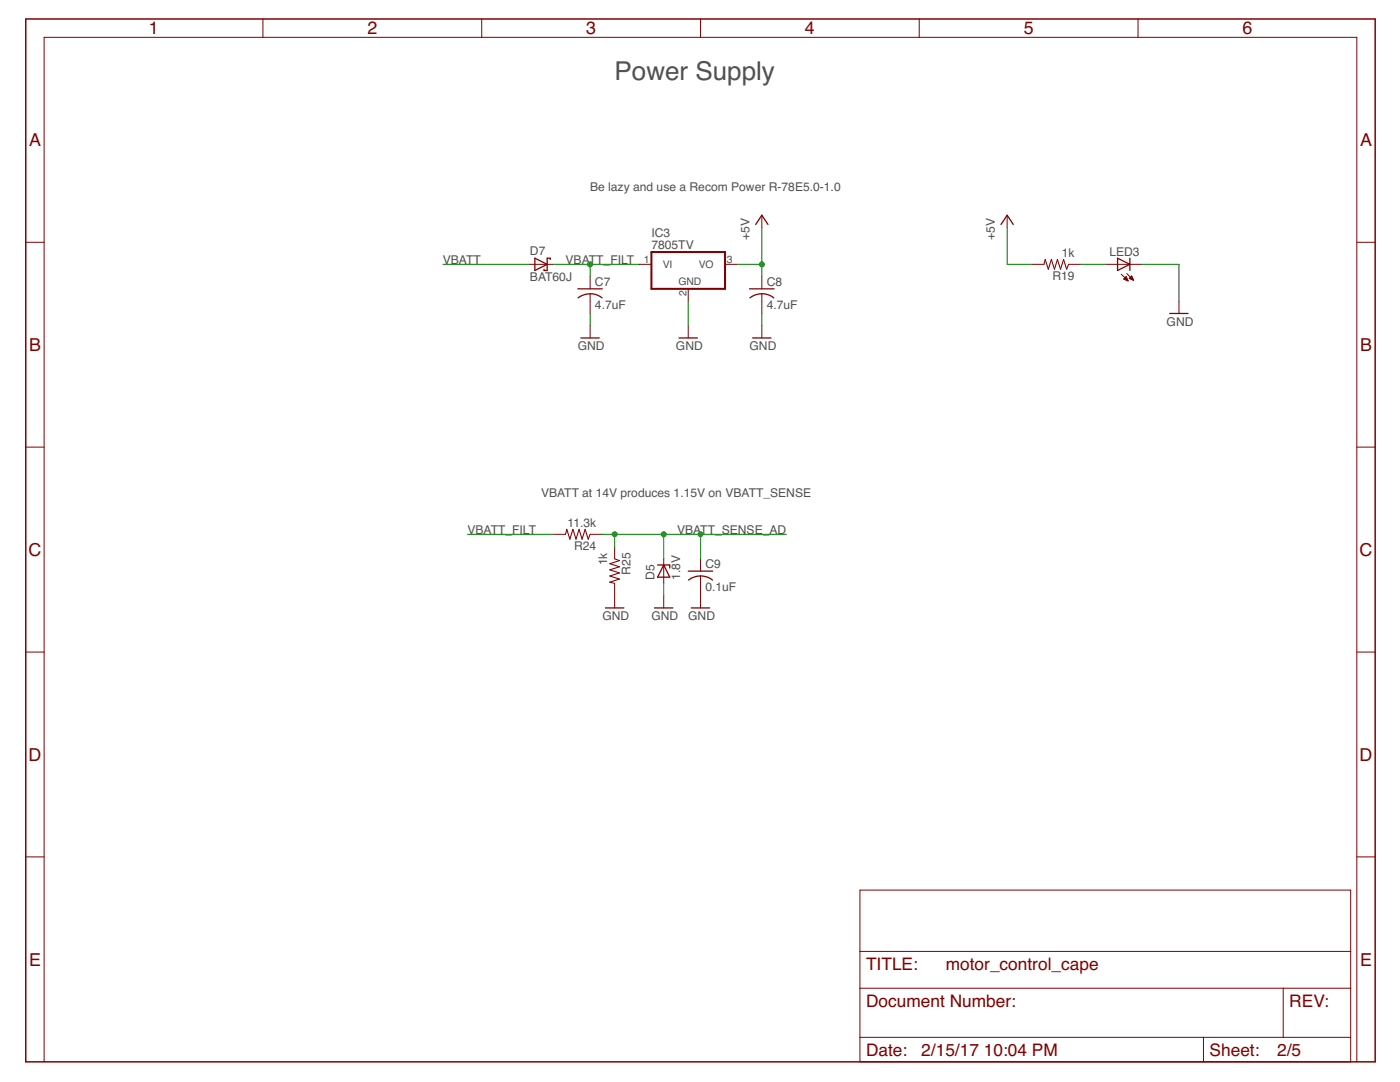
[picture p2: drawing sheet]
<svg xmlns="http://www.w3.org/2000/svg" width="279mm" height="216mm" viewBox="0 0 279 216" stroke-linecap="round" stroke-linejoin="round" font-family="sans-serif">
<path d="M5.1 3.8h269.3v208.1h-269.3z" fill="none" stroke="#800000" stroke-width=".3"/>
<g fill="none" stroke="#800000" stroke-width=".2">
<path d="M52.5 3.8v3.7M96.1 3.8v3.7M139.8 3.8v3.7M183.5 3.8v3.7M227.1 3.8v3.7M5.1 48.3h3.7M105.5 52.7h4.9M117.8 55.2v2.4M117.8 58.6v3.9M127.6 52.7h2.4M137.4 57.6v2.5M144.7 52.7h2.5"/>
<path d="M152 42.9v2.5M152 55.2v2.4M152 58.6v3.9M201 42.9v2.5M205.9 52.7h2.4M213.3 52.7h2.4M220.6 52.7h7.3M223.8 54.7l1.3 1.3M224.3 55.7l.4-.5 .4 .8zM224.3 55.6h.6M224.4 55.8h.6M224.4 55.5h.5"/>
<path d="M224.6 55.4h.2M224.7 55.9h.3M224.7 55.3h.1M224.9 54.6l1.3 1.3M224.9 56h.2M225.4 55.6l.4-.5 .4 .8zM225.4 55.5h.6M225.5 55.6h.6M225.5 55.4h.5M225.6 55.3h.3M225.8 55.2h.1M225.8 55.8h.3"/>
<path d="M226.1 55.9h.1M270.8 48.3h3.6M117.8 65v2.4M137.4 65v2.4M152 65v2.4M235.3 60.1v2.4M5.1 89.2h3.7M270.8 89.2h3.6M110.4 106.6h2.5M117.8 106.6h2.4M122.7 109.1v2.4M122.7 116.4v4.9"/>
<path d="M132.5 111.5v4.9M132.5 118.9v2.4M139.8 111.5v2.5M139.8 114.9v6.4M5.1 130.1h3.7M270.8 130.1h3.6M5.1 171h3.7M171.6 177.6h98v34.3h-98zM270.8 171h3.6M171.6 197.2h98M171.6 189.8h98M256.1 197.2v9.8"/>
<path d="M8.8 211.9v-204.4h262v204.4M171.6 207h98M240.2 207v4.9"/>
</g>
<g fill="none" stroke="#800000" stroke-width=".25">
<path d="M106.7 51.5l2.5 1.2-2.5 1.3zM109.8 51.8v-.3h-.6v2.5h-.6v-.3M115.3 57.6h4.9M115.4 59.4a3.9 3.9 0 0 1 4.8 0M149.6 57.6h4.9M149.7 59.4a3.8 3.8 0 0 1 4.7 0M150.8 44.8l1.2-1.9 1.3 1.9M199.8 44.8l1.2-1.9 1.2 1.9M223 51.5l2.5 1.2-2.5 1.3zM225.5 51.5v2.5M115.9 67.4h3.7M135.5 67.4h3.7"/>
<path d="M150.2 67.4h3.7M233.4 62.5h3.7M131.2 112.7h2.5v.6M132.5 112.7l1.2 2.5h-2.5zM137.4 114h4.8M139.8 114.9l1.5 .3 .9 .5M139.8 114.9l-1 .2-1.4 .6M120.8 121.3h3.7M130.6 121.3h3.7M138 121.3h3.6"/>
</g>
<path d="M130 50.3h14.7v7.3h-14.7z" fill="none" stroke="#800000" stroke-width=".4"/>
<path d="M208.3 52.7l.3-.9 .6 1.9 .6-1.9 .6 1.9 .6-1.9 .6 1.9 .7-1.9 .6 1.9 .4-1M112.9 106.6l.2-1 .6 2 .6-2 .7 2 .6-2 .6 2 .6-2 .6 2 .4-1M122.7 111.5l.9 .4-1.9 .6 1.9 .6-1.9 .6 1.9 .6-1.9 .6 1.9 .6-1.9 .7 1 .2" fill="none" stroke="#800000" stroke-width=".21"/>
<g fill="none" stroke="#008000" stroke-width=".2">
<path d="M88.4 52.7h17.1M110.4 52.7h17.2M117.8 52.7v2.5M147.2 52.7h4.8M152 45.4v9.8M201 45.4v7.3h4.9M215.7 52.7h4.9M227.9 52.7h7.4v7.4M117.8 62.5v2.5M137.4 60.1v4.9M152 62.5v2.5M93.3 106.6h17.1"/>
<path d="M120.2 106.6h36.7M122.7 106.6v2.5M132.5 106.6v4.9M132.5 116.4v2.5M139.8 106.6v4.9"/>
</g>
<g fill="#008000" stroke="#008000" stroke-width=".2">
<circle cx="152" cy="52.7" r=".49"/>
<circle cx="122.7" cy="106.6" r=".49"/>
<circle cx="132.5" cy="106.6" r=".49"/>
<circle cx="139.8" cy="106.6" r=".49"/>
<circle cx="117.8" cy="52.7" r=".49"/>
</g>
<text font-size="5.2" fill="#505050" x="122.7" y="16">Power Supply</text>
<g font-size="3.6" fill="#800000">
<text x="29.7" y="6.9">1</text>
<text x="73.3" y="6.9">2</text>
<text x="117" y="6.9">3</text>
<text x="160.7" y="6.9">4</text>
<text x="204.3" y="6.9">5</text>
<text x="248" y="6.9">6</text>
<text x="5.8" y="29.1">A</text>
<text x="271.4" y="29.1">A</text>
<text x="5.8" y="70">B</text>
<text x="271.4" y="70">B</text>
<text x="5.7" y="110.9">C</text>
<text x="271.3" y="110.9">C</text>
<text x="5.7" y="151.8">D</text>
<text x="271.3" y="151.8">D</text>
<text x="5.8" y="192.7">E</text>
<text x="271.4" y="192.7">E</text>
</g>
<g font-size="3.5" fill="#800000">
<text x="172.8" y="193.5">TITLE:</text>
<text x="188.8" y="193.5">motor_control_cape</text>
<text x="172.8" y="200.9">Document Number:</text>
<text x="257.3" y="200.9">REV:</text>
<text x="172.8" y="210.7">Date:</text>
<text x="183.9" y="210.7">2/15/17</text>
<text x="196.3" y="210.7">10:04 PM</text>
<text x="241.4" y="210.7">Sheet:</text>
<text x="254.9" y="210.7">2/5</text>
</g>
<g font-size="2.4" fill="#505050">
<text x="117.8" y="38.1">Be lazy and use a Recom Power R-78E5.0-1.0</text>
<text x="130" y="47.2">IC3</text>
<text x="149.6" y="47.9" transform="rotate(-90 149.6 47.9)">+5V</text>
<text x="198.6" y="47.9" transform="rotate(-90 198.6 47.9)">+5V</text>
<text x="88.4" y="52.7">VBATT</text>
<text x="105.8" y="50.9">D7</text>
<text x="112.9" y="52.7">VBATT_FILT</text>
<text x="130" y="49.7">7805TV</text>
<text x="211.9" y="51.3">1k</text>
<text x="221.4" y="51">LED3</text>
<text x="105.8" y="56.1">BAT60J</text>
<text x="118.7" y="57">C7</text>
<text x="153" y="57">C8</text>
<text x="210" y="55.9">R19</text>
<text x="118.7" y="61.7">4.7uF</text>
<text x="153" y="61.7">4.7uF</text>
<text x="232.8" y="65">GND</text>
<text x="115.3" y="69.9">GND</text>
<text x="134.9" y="69.9">GND</text>
<text x="149.6" y="69.9">GND</text>
<text x="108" y="99.3">VBATT at 14V produces 1.15V on VBATT_SENSE</text>
<text x="93.3" y="106.6">VBATT_FILT</text>
<text x="113.3" y="105.1">11.3k</text>
<text x="135.1" y="106.6">VBATT_SENSE_AD</text>
<text x="114.6" y="109.8">R24</text>
<text x="121.2" y="112.8" transform="rotate(-90 121.2 112.8)">1k</text>
<text x="140.8" y="113.3">C9</text>
<text x="125.8" y="114.7" transform="rotate(-90 125.8 114.7)">R25</text>
<text x="130.6" y="115.7" transform="rotate(-90 130.6 115.7)">D5</text>
<text x="135.8" y="115.7" transform="rotate(-90 135.8 115.7)">1.8V</text>
<text x="140.8" y="118">0.1uF</text>
<text x="120.2" y="123.7">GND</text>
<text x="130" y="123.7">GND</text>
<text x="137.3" y="123.7">GND</text>
</g>
<g font-size="2.1" fill="#505050">
<text x="128.5" y="52.4">1</text>
<text x="132.3" y="53.5">VI</text>
<text x="139.4" y="53.5">VO</text>
<text x="145" y="52.4">3</text>
<text x="135.4" y="56.9">GND</text>
<text x="137" y="59.2" transform="rotate(-90 137 59.2)">2</text>
</g>
</svg>
